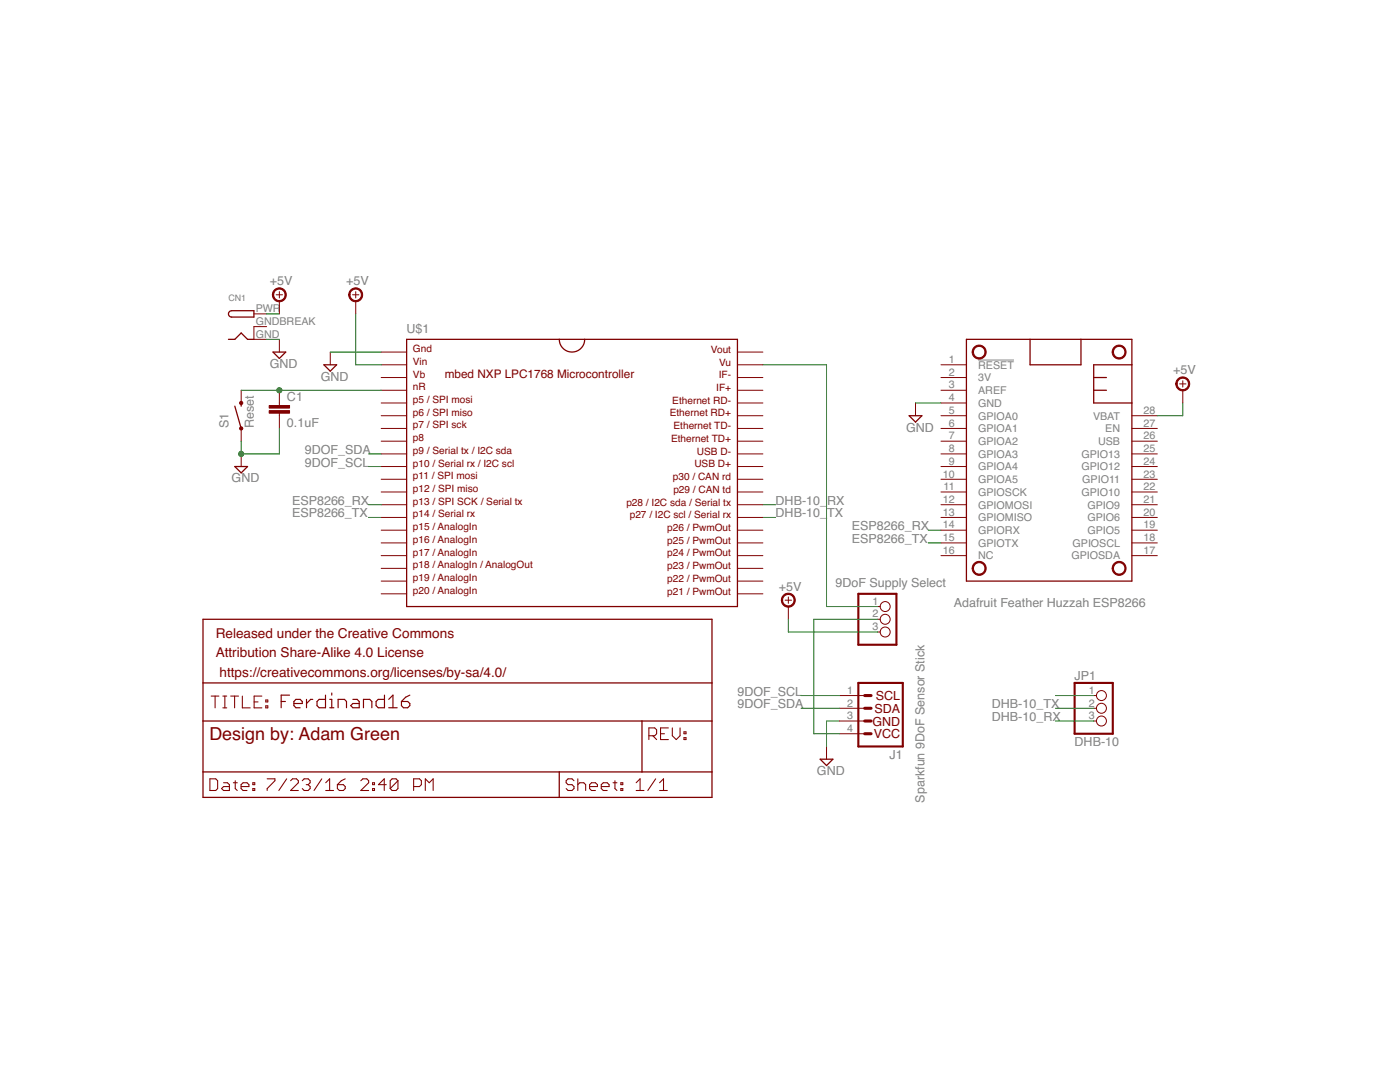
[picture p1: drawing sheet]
<?xml version="1.0" encoding="utf-8"?>
<!DOCTYPE eagle SYSTEM "eagle.dtd">
<!--
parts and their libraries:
SparkFun-DigitalIC: Licensing: Creative Commons ShareAlike 4.0 International - https://creativecommons.org/licenses/by-sa/4.0
adam_custom: Creative Commons Attribution-Share Alike 4.0 License Document Field
-->
<eagle version="7.5.0">
<drawing>
<settings>
<setting alwaysvectorfont="no"/>
<setting verticaltext="up"/>
</settings>
<grid distance="0.1" unitdist="inch" unit="inch" style="lines" multiple="1" display="no" altdistance="0.01" altunitdist="inch" altunit="inch"/>
<schematic xreflabel="%F%N/%S.%C%R" xrefpart="/%S.%C%R">
<libraries>
<library name="SparkFun-DigitalIC">
<symbols>
<symbol name="MBED_NXP_LPC1768">
<wire x1="-33.02" y1="25.4" x2="-33.02" y2="-27.94" width="0.254" layer="94"/>
<wire x1="-33.02" y1="-27.94" x2="33.02" y2="-27.94" width="0.254" layer="94"/>
<wire x1="33.02" y1="-27.94" x2="33.02" y2="25.4" width="0.254" layer="94"/>
<wire x1="33.02" y1="25.4" x2="2.54" y2="25.4" width="0.254" layer="94"/>
<wire x1="2.54" y1="25.4" x2="-2.54" y2="25.4" width="0.254" layer="94"/>
<wire x1="-2.54" y1="25.4" x2="-33.02" y2="25.4" width="0.254" layer="94"/>
<wire x1="2.54" y1="25.4" x2="-2.54" y2="25.4" width="0.254" layer="94" curve="-180"/>
<text x="-33.02" y="26.67" size="1.778" layer="95">&gt;NAME</text>
<text x="-31.75" y="15.24" size="1.4224" layer="94">nR</text>
<text x="31.75" y="19.05" size="1.4224" layer="94" rot="R180">IF-</text>
<text x="31.75" y="16.51" size="1.4224" layer="94" rot="R180">IF+</text>
<text x="31.75" y="13.97" size="1.4224" layer="94" rot="R180">Ethernet RD-</text>
<text x="31.75" y="11.43" size="1.4224" layer="94" rot="R180">Ethernet RD+</text>
<text x="31.75" y="8.89" size="1.4224" layer="94" rot="R180">Ethernet TD-</text>
<text x="31.75" y="6.35" size="1.4224" layer="94" rot="R180">Ethernet TD+</text>
<text x="31.75" y="3.81" size="1.4224" layer="94" rot="R180">USB D-</text>
<text x="31.75" y="1.27" size="1.4224" layer="94" rot="R180">USB D+</text>
<text x="31.75" y="24.13" size="1.4224" layer="94" rot="R180">Vout</text>
<text x="31.75" y="21.59" size="1.4224" layer="94" rot="R180">Vu</text>
<text x="31.75" y="-24.13" size="1.4224" layer="94" rot="R180">p21 / PwmOut</text>
<text x="31.75" y="-21.59" size="1.4224" layer="94" rot="R180">p22 / PwmOut</text>
<text x="31.75" y="-19.05" size="1.4224" layer="94" rot="R180">p23 / PwmOut</text>
<text x="31.75" y="-16.51" size="1.4224" layer="94" rot="R180">p24 / PwmOut</text>
<text x="31.75" y="-13.97" size="1.4224" layer="94" rot="R180">p25 / PwmOut</text>
<text x="31.75" y="-11.43" size="1.4224" layer="94" rot="R180">p26 / PwmOut</text>
<text x="31.75" y="-8.89" size="1.4224" layer="94" rot="R180">p27 / I2C scl / Serial rx</text>
<text x="31.75" y="-6.35" size="1.4224" layer="94" rot="R180">p28 / I2C sda / Serial tx</text>
<text x="31.75" y="-3.81" size="1.4224" layer="94" rot="R180">p29 / CAN td</text>
<text x="31.75" y="-1.27" size="1.4224" layer="94" rot="R180">p30 / CAN rd</text>
<text x="-31.75" y="12.7" size="1.4224" layer="94">p5 / SPI mosi</text>
<text x="-31.75" y="10.16" size="1.4224" layer="94">p6 / SPI miso</text>
<text x="-31.75" y="7.62" size="1.4224" layer="94">p7 / SPI sck</text>
<text x="-31.75" y="5.08" size="1.4224" layer="94">p8</text>
<text x="-31.75" y="2.54" size="1.4224" layer="94">p9 / Serial tx / I2C sda</text>
<text x="-31.75" y="0" size="1.4224" layer="94">p10 / Serial rx / I2C scl</text>
<text x="-31.75" y="-2.54" size="1.4224" layer="94">p11 / SPI mosi</text>
<text x="-31.75" y="-5.08" size="1.4224" layer="94">p12 / SPI miso</text>
<text x="-31.75" y="-7.62" size="1.4224" layer="94">p13 / SPI SCK / Serial tx</text>
<text x="-31.75" y="-10.16" size="1.4224" layer="94">p14 / Serial rx</text>
<text x="-31.75" y="-12.7" size="1.4224" layer="94">p15 / AnalogIn</text>
<text x="-31.75" y="-15.24" size="1.4224" layer="94">p16 / AnalogIn</text>
<text x="-31.75" y="-17.78" size="1.4224" layer="94">p17 / AnalogIn</text>
<text x="-31.75" y="-20.32" size="1.4224" layer="94">p18 / AnalogIn / AnalogOut</text>
<text x="-31.75" y="-22.86" size="1.4224" layer="94">p19 / AnalogIn</text>
<text x="-31.75" y="-25.4" size="1.4224" layer="94">p20 / AnalogIn</text>
<text x="-25.4" y="17.78" size="1.6764" layer="94">mbed NXP LPC1768 Microcontroller</text>
<text x="-31.75" y="20.32" size="1.4224" layer="94">Vin</text>
<text x="-31.75" y="17.78" size="1.4224" layer="94">Vb</text>
<text x="-31.75" y="22.86" size="1.4224" layer="94">Gnd</text>
<pin name="P$1" x="-38.1" y="22.86" visible="off" length="middle"/>
<pin name="P$2" x="-38.1" y="20.32" visible="off" length="middle"/>
<pin name="P$3" x="-38.1" y="17.78" visible="off" length="middle"/>
<pin name="P$4" x="-38.1" y="15.24" visible="off" length="middle"/>
<pin name="P$5" x="-38.1" y="12.7" visible="off" length="middle"/>
<pin name="P$6" x="-38.1" y="10.16" visible="off" length="middle"/>
<pin name="P$7" x="-38.1" y="7.62" visible="off" length="middle"/>
<pin name="P$8" x="-38.1" y="5.08" visible="off" length="middle"/>
<pin name="P$9" x="-38.1" y="2.54" visible="off" length="middle"/>
<pin name="P$10" x="-38.1" y="0" visible="off" length="middle"/>
<pin name="P$11" x="-38.1" y="-2.54" visible="off" length="middle"/>
<pin name="P$12" x="-38.1" y="-5.08" visible="off" length="middle"/>
<pin name="P$13" x="-38.1" y="-7.62" visible="off" length="middle"/>
<pin name="P$14" x="-38.1" y="-10.16" visible="off" length="middle"/>
<pin name="P$15" x="-38.1" y="-12.7" visible="off" length="middle"/>
<pin name="P$16" x="-38.1" y="-15.24" visible="off" length="middle"/>
<pin name="P$17" x="-38.1" y="-17.78" visible="off" length="middle"/>
<pin name="P$18" x="-38.1" y="-20.32" visible="off" length="middle"/>
<pin name="P$19" x="-38.1" y="-22.86" visible="off" length="middle"/>
<pin name="P$20" x="-38.1" y="-25.4" visible="off" length="middle"/>
<pin name="P$21" x="38.1" y="-25.4" visible="off" length="middle" rot="R180"/>
<pin name="P$22" x="38.1" y="-22.86" visible="off" length="middle" rot="R180"/>
<pin name="P$23" x="38.1" y="-20.32" visible="off" length="middle" rot="R180"/>
<pin name="P$24" x="38.1" y="-17.78" visible="off" length="middle" rot="R180"/>
<pin name="P$25" x="38.1" y="-15.24" visible="off" length="middle" rot="R180"/>
<pin name="P$26" x="38.1" y="-12.7" visible="off" length="middle" rot="R180"/>
<pin name="P$27" x="38.1" y="-10.16" visible="off" length="middle" rot="R180"/>
<pin name="P$28" x="38.1" y="-7.62" visible="off" length="middle" rot="R180"/>
<pin name="P$29" x="38.1" y="-5.08" visible="off" length="middle" rot="R180"/>
<pin name="P$30" x="38.1" y="-2.54" visible="off" length="middle" rot="R180"/>
<pin name="P$31" x="38.1" y="0" visible="off" length="middle" rot="R180"/>
<pin name="P$32" x="38.1" y="2.54" visible="off" length="middle" rot="R180"/>
<pin name="P$33" x="38.1" y="5.08" visible="off" length="middle" rot="R180"/>
<pin name="P$34" x="38.1" y="7.62" visible="off" length="middle" rot="R180"/>
<pin name="P$35" x="38.1" y="10.16" visible="off" length="middle" rot="R180"/>
<pin name="P$36" x="38.1" y="12.7" visible="off" length="middle" rot="R180"/>
<pin name="P$37" x="38.1" y="15.24" visible="off" length="middle" rot="R180"/>
<pin name="P$38" x="38.1" y="17.78" visible="off" length="middle" rot="R180"/>
<pin name="P$39" x="38.1" y="20.32" visible="off" length="middle" rot="R180"/>
<pin name="P$40" x="38.1" y="22.86" visible="off" length="middle" rot="R180"/>
</symbol>
</symbols>
<devicesets>
<deviceset name="MBED_NXP_LPC1768">
<gates>
<gate name="G$1" symbol="MBED_NXP_LPC1768" x="0" y="0"/>
</gates>
<devices>
<device name="" package="DIL40_0.9">
<connects>
<connect gate="G$1" pin="P$1" pad="1"/>
<connect gate="G$1" pin="P$10" pad="10"/>
<connect gate="G$1" pin="P$11" pad="11"/>
<connect gate="G$1" pin="P$12" pad="12"/>
<connect gate="G$1" pin="P$13" pad="13"/>
<connect gate="G$1" pin="P$14" pad="14"/>
<connect gate="G$1" pin="P$15" pad="15"/>
<connect gate="G$1" pin="P$16" pad="16"/>
<connect gate="G$1" pin="P$17" pad="17"/>
<connect gate="G$1" pin="P$18" pad="18"/>
<connect gate="G$1" pin="P$19" pad="19"/>
<connect gate="G$1" pin="P$2" pad="2"/>
<connect gate="G$1" pin="P$20" pad="20"/>
<connect gate="G$1" pin="P$21" pad="21"/>
<connect gate="G$1" pin="P$22" pad="22"/>
<connect gate="G$1" pin="P$23" pad="23"/>
<connect gate="G$1" pin="P$24" pad="24"/>
<connect gate="G$1" pin="P$25" pad="25"/>
<connect gate="G$1" pin="P$26" pad="26"/>
<connect gate="G$1" pin="P$27" pad="27"/>
<connect gate="G$1" pin="P$28" pad="28"/>
<connect gate="G$1" pin="P$29" pad="29"/>
<connect gate="G$1" pin="P$3" pad="3"/>
<connect gate="G$1" pin="P$30" pad="30"/>
<connect gate="G$1" pin="P$31" pad="31"/>
<connect gate="G$1" pin="P$32" pad="32"/>
<connect gate="G$1" pin="P$33" pad="33"/>
<connect gate="G$1" pin="P$34" pad="34"/>
<connect gate="G$1" pin="P$35" pad="35"/>
<connect gate="G$1" pin="P$36" pad="36"/>
<connect gate="G$1" pin="P$37" pad="37"/>
<connect gate="G$1" pin="P$38" pad="38"/>
<connect gate="G$1" pin="P$39" pad="39"/>
<connect gate="G$1" pin="P$4" pad="4"/>
<connect gate="G$1" pin="P$40" pad="40"/>
<connect gate="G$1" pin="P$5" pad="5"/>
<connect gate="G$1" pin="P$6" pad="6"/>
<connect gate="G$1" pin="P$7" pad="7"/>
<connect gate="G$1" pin="P$8" pad="8"/>
<connect gate="G$1" pin="P$9" pad="9"/>
</connects>
<technologies>
<technology name=""/>
</technologies>
</device>
</devices>
</deviceset>
</devicesets>
</library>
<library name="adam_custom">
<symbols>
<symbol name="9DOF_SENSOR_STICK">
<wire x1="6.35" y1="0" x2="-2.54" y2="0" width="0.4064" layer="94"/>
<wire x1="3.81" y1="7.62" x2="5.08" y2="7.62" width="0.6096" layer="94"/>
<wire x1="3.81" y1="5.08" x2="5.08" y2="5.08" width="0.6096" layer="94"/>
<wire x1="3.81" y1="2.54" x2="5.08" y2="2.54" width="0.6096" layer="94"/>
<wire x1="-2.54" y1="12.7" x2="-2.54" y2="0" width="0.4064" layer="94"/>
<wire x1="6.35" y1="0" x2="6.35" y2="12.7" width="0.4064" layer="94"/>
<wire x1="-2.54" y1="12.7" x2="6.35" y2="12.7" width="0.4064" layer="94"/>
<wire x1="3.81" y1="10.16" x2="5.08" y2="10.16" width="0.6096" layer="94"/>
<text x="-2.54" y="-2.54" size="1.778" layer="96">&gt;VALUE</text>
<text x="-2.54" y="13.462" size="1.778" layer="95">&gt;NAME</text>
<pin name="1" x="10.16" y="2.54" visible="pad" length="middle" direction="pas" swaplevel="1" rot="R180"/>
<pin name="2" x="10.16" y="5.08" visible="pad" length="middle" direction="pas" swaplevel="1" rot="R180"/>
<pin name="3" x="10.16" y="7.62" visible="pad" length="middle" direction="pas" swaplevel="1" rot="R180"/>
<pin name="4" x="10.16" y="10.16" visible="pad" length="middle" direction="pas" swaplevel="1" rot="R180"/>
<text x="-2.032" y="7.62" size="1.778" layer="94" align="center-left">GND</text>
<text x="-2.032" y="5.08" size="1.778" layer="94" align="center-left">SDA</text>
<text x="-2.032" y="2.54" size="1.778" layer="94" align="center-left">SCL</text>
<text x="-2.032" y="10.16" size="1.778" layer="94" align="center-left">VCC</text>
</symbol>
<symbol name="DOCFIELD">
<wire x1="0" y1="0" x2="71.12" y2="0" width="0.254" layer="94"/>
<wire x1="101.6" y1="15.24" x2="87.63" y2="15.24" width="0.254" layer="94"/>
<wire x1="0" y1="0" x2="0" y2="5.08" width="0.254" layer="94"/>
<wire x1="0" y1="5.08" x2="71.12" y2="5.08" width="0.254" layer="94"/>
<wire x1="0" y1="5.08" x2="0" y2="15.24" width="0.254" layer="94"/>
<wire x1="101.6" y1="15.24" x2="101.6" y2="5.08" width="0.254" layer="94"/>
<wire x1="71.12" y1="5.08" x2="71.12" y2="0" width="0.254" layer="94"/>
<wire x1="71.12" y1="5.08" x2="87.63" y2="5.08" width="0.254" layer="94"/>
<wire x1="71.12" y1="0" x2="101.6" y2="0" width="0.254" layer="94"/>
<wire x1="87.63" y1="15.24" x2="87.63" y2="5.08" width="0.254" layer="94"/>
<wire x1="87.63" y1="15.24" x2="0" y2="15.24" width="0.254" layer="94"/>
<wire x1="87.63" y1="5.08" x2="101.6" y2="5.08" width="0.254" layer="94"/>
<wire x1="101.6" y1="5.08" x2="101.6" y2="0" width="0.254" layer="94"/>
<wire x1="0" y1="15.24" x2="0" y2="22.86" width="0.254" layer="94"/>
<wire x1="101.6" y1="35.56" x2="0" y2="35.56" width="0.254" layer="94"/>
<wire x1="101.6" y1="35.56" x2="101.6" y2="22.86" width="0.254" layer="94"/>
<wire x1="0" y1="22.86" x2="101.6" y2="22.86" width="0.254" layer="94"/>
<wire x1="0" y1="22.86" x2="0" y2="35.56" width="0.254" layer="94"/>
<wire x1="101.6" y1="22.86" x2="101.6" y2="15.24" width="0.254" layer="94"/>
<text x="1.27" y="1.27" size="2.54" layer="94" font="vector">Date:</text>
<text x="12.7" y="1.27" size="2.54" layer="94" font="vector">&gt;LAST_DATE_TIME</text>
<text x="72.39" y="1.27" size="2.54" layer="94" font="vector">Sheet:</text>
<text x="86.36" y="1.27" size="2.54" layer="94" font="vector">&gt;SHEET</text>
<text x="88.9" y="11.43" size="2.54" layer="94" font="vector">REV:</text>
<text x="1.524" y="17.78" size="2.54" layer="94" font="vector">TITLE:</text>
<text x="15.494" y="17.78" size="2.7432" layer="94" font="vector">&gt;DRAWING_NAME</text>
<text x="2.54" y="31.75" size="1.9304" layer="94">Released under the Creative Commons</text>
<text x="2.54" y="27.94" size="1.9304" layer="94">Attribution Share-Alike 4.0 License</text>
<text x="2.54" y="24.13" size="1.9304" layer="94"> https://creativecommons.org/licenses/by-sa/4.0/</text>
<text x="1.27" y="11.43" size="2.54" layer="94">Design by:</text>
<text x="19.05" y="11.43" size="2.54" layer="94">&gt;DESIGNER</text>
</symbol>
</symbols>
<devicesets>
<deviceset name="9DOF_SENSOR_STICK" prefix="J" uservalue="yes">
<gates>
<gate name="G$1" symbol="9DOF_SENSOR_STICK" x="2.54" y="2.54"/>
</gates>
<devices>
<device name="" package="1X04">
<connects>
<connect gate="G$1" pin="1" pad="1"/>
<connect gate="G$1" pin="2" pad="2"/>
<connect gate="G$1" pin="3" pad="3"/>
<connect gate="G$1" pin="4" pad="4"/>
</connects>
<technologies>
<technology name=""/>
</technologies>
</device>
<device name="_NO_SILK" package="1X04_NO_SILK">
<connects>
<connect gate="G$1" pin="1" pad="1"/>
<connect gate="G$1" pin="2" pad="2"/>
<connect gate="G$1" pin="3" pad="3"/>
<connect gate="G$1" pin="4" pad="4"/>
</connects>
<technologies>
<technology name=""/>
</technologies>
</device>
</devices>
</deviceset>
<deviceset name="CC-BY-SA-DOCFIELD">
<gates>
<gate name="G$1" symbol="DOCFIELD" x="0" y="0"/>
</gates>
<devices>
<device name="">
<technologies>
<technology name=""/>
</technologies>
</device>
</devices>
</deviceset>
</devicesets>
</library>
<library name="SparkFun-Electromechanical">
<symbols>
<symbol name="SWITCH-MOMENTARY-2">
<wire x1="1.905" y1="0" x2="2.54" y2="0" width="0.254" layer="94"/>
<wire x1="-2.54" y1="0" x2="1.905" y2="1.27" width="0.254" layer="94"/>
<circle x="-2.54" y="0" radius="0.127" width="0.4064" layer="94"/>
<circle x="2.54" y="0" radius="0.127" width="0.4064" layer="94"/>
<text x="-2.54" y="2.54" size="1.778" layer="95">&gt;NAME</text>
<text x="-2.54" y="-2.54" size="1.778" layer="96">&gt;VALUE</text>
<pin name="1" x="-5.08" y="0" visible="off" length="short" direction="pas" swaplevel="2"/>
<pin name="2" x="5.08" y="0" visible="off" length="short" direction="pas" swaplevel="1" rot="R180"/>
</symbol>
</symbols>
<devicesets>
<deviceset name="SWITCH-MOMENTARY-2" prefix="S">
<gates>
<gate name="G$1" symbol="SWITCH-MOMENTARY-2" x="0" y="0"/>
</gates>
<devices>
<device name="PTH" package="TACTILE-PTH">
<connects>
<connect gate="G$1" pin="1" pad="1"/>
<connect gate="G$1" pin="2" pad="3"/>
</connects>
<technologies>
<technology name="">
<attribute name="PROD_ID" value=" SWCH-08441" constant="no"/>
</technology>
</technologies>
</device>
<device name="SMD-2" package="TACTILE_SWITCH_SMD-2">
<connects>
<connect gate="G$1" pin="1" pad="2"/>
<connect gate="G$1" pin="2" pad="1"/>
</connects>
<technologies>
<technology name="">
<attribute name="PROD_ID" value="SWCH-09213"/>
</technology>
</technologies>
</device>
<device name="12MM" package="TACTILE-PTH-12MM">
<connects>
<connect gate="G$1" pin="1" pad="1"/>
<connect gate="G$1" pin="2" pad="3"/>
</connects>
<technologies>
<technology name="">
<attribute name="PROD_ID" value="SWCH-09185" constant="no"/>
</technology>
</technologies>
</device>
<device name="SMD-1101NE" package="TACTILE-SWITCH-1101NE">
<connects>
<connect gate="G$1" pin="1" pad="1"/>
<connect gate="G$1" pin="2" pad="2"/>
</connects>
<technologies>
<technology name="">
<attribute name="PROD_ID" value="SWCH-00815" constant="no"/>
</technology>
</technologies>
</device>
<device name="PTH_REED" package="REED_SWITCH_PTH">
<connects>
<connect gate="G$1" pin="1" pad="P$1"/>
<connect gate="G$1" pin="2" pad="P$2"/>
</connects>
<technologies>
<technology name=""/>
</technologies>
</device>
<device name="SMD-4" package="TACTILE_SWITCH_TALL">
<connects>
<connect gate="G$1" pin="1" pad="A2"/>
<connect gate="G$1" pin="2" pad="B2"/>
</connects>
<technologies>
<technology name="">
<attribute name="PROD_ID" value="SWCH-11966" constant="no"/>
</technology>
</technologies>
</device>
<device name="PTH_REED2" package="REED_SWITCH_PLASTIC">
<connects>
<connect gate="G$1" pin="1" pad="P$1"/>
<connect gate="G$1" pin="2" pad="P$2"/>
</connects>
<technologies>
<technology name="">
<attribute name="PROD_ID" value="SWCH-10467" constant="no"/>
</technology>
</technologies>
</device>
<device name="SIDE_EZ" package="TACTILE-PTH-SIDEEZ">
<connects>
<connect gate="G$1" pin="1" pad="1"/>
<connect gate="G$1" pin="2" pad="2"/>
</connects>
<technologies>
<technology name=""/>
</technologies>
</device>
<device name="SMD-3" package="TACTILE_SWITCH_SMD-3">
<connects>
<connect gate="G$1" pin="1" pad="1"/>
<connect gate="G$1" pin="2" pad="4"/>
</connects>
<technologies>
<technology name=""/>
</technologies>
</device>
<device name="SMD-12MM" package="TACTILE-SMD-12MM">
<connects>
<connect gate="G$1" pin="1" pad="1"/>
<connect gate="G$1" pin="2" pad="3"/>
</connects>
<technologies>
<technology name=""/>
</technologies>
</device>
<device name="PTH_EZ" package="TACTILE-PTH-EZ">
<connects>
<connect gate="G$1" pin="1" pad="1"/>
<connect gate="G$1" pin="2" pad="3"/>
</connects>
<technologies>
<technology name=""/>
</technologies>
</device>
<device name="SMD" package="TACTILE-SWITCH-SMD">
<connects>
<connect gate="G$1" pin="1" pad="1"/>
<connect gate="G$1" pin="2" pad="3"/>
</connects>
<technologies>
<technology name="">
<attribute name="PROD_ID" value="SWCH-08247" constant="no"/>
</technology>
</technologies>
</device>
<device name="SMD-REDUNDANT" package="TACTILE-SWITCH-SMD">
<connects>
<connect gate="G$1" pin="1" pad="1 2"/>
<connect gate="G$1" pin="2" pad="3 4"/>
</connects>
<technologies>
<technology name="">
<attribute name="PROD_ID" value="SWCH-08247" constant="no"/>
</technology>
</technologies>
</device>
<device name="TACTILE-SWITCH-SMD-RIGHT-ANGLE" package="TACTILE_SWITCH-SMD-RIGHT-ANGLE">
<connects>
<connect gate="G$1" pin="1" pad="1"/>
<connect gate="G$1" pin="2" pad="2"/>
</connects>
<technologies>
<technology name="">
<attribute name="PROD_ID" value="COMP-12265" constant="no"/>
</technology>
</technologies>
</device>
<device name="SMD-4.6X2.8MM" package="TACTILE_SWITCH_SMD_4.6X2.8MM">
<connects>
<connect gate="G$1" pin="1" pad="1 2"/>
<connect gate="G$1" pin="2" pad="3 4"/>
</connects>
<technologies>
<technology name="">
<attribute name="PROD_ID" value="SWCH-13065"/>
</technology>
</technologies>
</device>
</devices>
</deviceset>
</devicesets>
</library>
<library name="SparkFun-Capacitors">
<symbols>
<symbol name="CAP">
<wire x1="0" y1="2.54" x2="0" y2="2.032" width="0.1524" layer="94"/>
<wire x1="0" y1="0" x2="0" y2="0.508" width="0.1524" layer="94"/>
<text x="1.524" y="2.921" size="1.778" layer="95">&gt;NAME</text>
<text x="1.524" y="-2.159" size="1.778" layer="96">&gt;VALUE</text>
<rectangle x1="-2.032" y1="0.508" x2="2.032" y2="1.016" layer="94"/>
<rectangle x1="-2.032" y1="1.524" x2="2.032" y2="2.032" layer="94"/>
<pin name="1" x="0" y="5.08" visible="off" length="short" direction="pas" swaplevel="1" rot="R270"/>
<pin name="2" x="0" y="-2.54" visible="off" length="short" direction="pas" swaplevel="1" rot="R90"/>
</symbol>
</symbols>
<devicesets>
<deviceset name="0.1UF-50V-20%(PTH)" prefix="C" uservalue="yes">
<gates>
<gate name="G$1" symbol="CAP" x="0" y="-2.54"/>
</gates>
<devices>
<device name="KIT-EZ" package="CAP-PTH-SMALL-KIT">
<connects>
<connect gate="G$1" pin="1" pad="1"/>
<connect gate="G$1" pin="2" pad="2"/>
</connects>
<technologies>
<technology name="">
<attribute name="PROD_ID" value="CAP-08370" constant="no"/>
</technology>
</technologies>
</device>
</devices>
</deviceset>
</devicesets>
</library>
<library name="adafruit">
<symbols>
<symbol name="MICROSHIELD">
<wire x1="0" y1="33.02" x2="0" y2="22.86" width="0.254" layer="94"/>
<wire x1="0" y1="22.86" x2="0" y2="12.7" width="0.254" layer="94"/>
<wire x1="0" y1="12.7" x2="0" y2="0" width="0.254" layer="94"/>
<wire x1="0" y1="0" x2="48.26" y2="0" width="0.254" layer="94"/>
<wire x1="48.26" y1="0" x2="48.26" y2="33.02" width="0.254" layer="94"/>
<wire x1="48.26" y1="33.02" x2="12.7" y2="33.02" width="0.254" layer="94"/>
<pin name="!RESET" x="5.08" y="-5.08" length="middle" direction="in" rot="R90"/>
<pin name="3V" x="7.62" y="-5.08" length="middle" direction="sup" rot="R90"/>
<pin name="AREF" x="10.16" y="-5.08" length="middle" direction="pas" rot="R90"/>
<pin name="GND" x="12.7" y="-5.08" length="middle" direction="pwr" rot="R90"/>
<pin name="GPIOA0" x="15.24" y="-5.08" length="middle" rot="R90"/>
<pin name="GPIOA1" x="17.78" y="-5.08" length="middle" rot="R90"/>
<pin name="GPIOA2" x="20.32" y="-5.08" length="middle" rot="R90"/>
<pin name="GPIOA3" x="22.86" y="-5.08" length="middle" rot="R90"/>
<pin name="GPIOA4" x="25.4" y="-5.08" length="middle" rot="R90"/>
<pin name="GPIOA5" x="27.94" y="-5.08" length="middle" rot="R90"/>
<pin name="GPIOSCK" x="30.48" y="-5.08" length="middle" rot="R90"/>
<pin name="GPIOMOSI" x="33.02" y="-5.08" length="middle" rot="R90"/>
<pin name="GPIOMISO" x="35.56" y="-5.08" length="middle" rot="R90"/>
<pin name="GPIORX" x="38.1" y="-5.08" length="middle" rot="R90"/>
<pin name="GPIOTX" x="40.64" y="-5.08" length="middle" rot="R90"/>
<pin name="NC" x="43.18" y="-5.08" length="middle" direction="pas" rot="R90"/>
<pin name="GPIOSDA" x="43.18" y="38.1" length="middle" rot="R270"/>
<pin name="GPIOSCL" x="40.64" y="38.1" length="middle" rot="R270"/>
<circle x="45.72" y="30.48" radius="1.27" width="0.254" layer="94"/>
<circle x="45.72" y="2.54" radius="1.27" width="0.254" layer="94"/>
<pin name="GPIO5" x="38.1" y="38.1" length="middle" rot="R270"/>
<pin name="GPIO9" x="33.02" y="38.1" length="middle" rot="R270"/>
<pin name="GPIO6" x="35.56" y="38.1" length="middle" rot="R270"/>
<pin name="GPIO10" x="30.48" y="38.1" length="middle" rot="R270"/>
<pin name="GPIO11" x="27.94" y="38.1" length="middle" rot="R270"/>
<pin name="GPIO12" x="25.4" y="38.1" length="middle" rot="R270"/>
<pin name="GPIO13" x="22.86" y="38.1" length="middle" rot="R270"/>
<pin name="EN" x="17.78" y="38.1" length="middle" direction="pas" rot="R270"/>
<pin name="USB" x="20.32" y="38.1" length="middle" direction="sup" rot="R270"/>
<pin name="VBAT" x="15.24" y="38.1" length="middle" direction="sup" rot="R270"/>
<wire x1="12.7" y1="33.02" x2="5.08" y2="33.02" width="0.254" layer="94"/>
<wire x1="5.08" y1="33.02" x2="0" y2="33.02" width="0.254" layer="94"/>
<wire x1="5.08" y1="33.02" x2="5.08" y2="25.4" width="0.254" layer="94"/>
<wire x1="5.08" y1="25.4" x2="7.62" y2="25.4" width="0.254" layer="94"/>
<wire x1="7.62" y1="25.4" x2="10.16" y2="25.4" width="0.254" layer="94"/>
<wire x1="10.16" y1="25.4" x2="12.7" y2="25.4" width="0.254" layer="94"/>
<wire x1="12.7" y1="25.4" x2="12.7" y2="33.02" width="0.254" layer="94"/>
<wire x1="7.62" y1="27.94" x2="7.62" y2="25.4" width="0.254" layer="94"/>
<wire x1="10.16" y1="27.94" x2="10.16" y2="25.4" width="0.254" layer="94"/>
<wire x1="0" y1="22.86" x2="5.08" y2="22.86" width="0.254" layer="94"/>
<wire x1="5.08" y1="22.86" x2="5.08" y2="12.7" width="0.254" layer="94"/>
<wire x1="5.08" y1="12.7" x2="0" y2="12.7" width="0.254" layer="94"/>
<circle x="2.54" y="2.54" radius="1.27" width="0.254" layer="94"/>
<circle x="2.54" y="30.48" radius="1.27" width="0.254" layer="94"/>
</symbol>
<symbol name="DCBARREL">
<wire x1="0" y1="0" x2="0" y2="-2.54" width="0.1524" layer="94"/>
<wire x1="0" y1="-2.54" x2="-1.27" y2="-2.54" width="0.254" layer="94"/>
<wire x1="-5.08" y1="-2.54" x2="-3.81" y2="-2.54" width="0.254" layer="94"/>
<wire x1="-3.81" y1="-2.54" x2="-2.54" y2="-1.27" width="0.254" layer="94"/>
<wire x1="-2.54" y1="-1.27" x2="-1.27" y2="-2.54" width="0.254" layer="94"/>
<wire x1="0" y1="3.175" x2="0" y2="1.905" width="0.254" layer="94"/>
<wire x1="-4.445" y1="3.175" x2="-4.445" y2="1.905" width="0.254" layer="94" curve="180"/>
<wire x1="0" y1="1.905" x2="-4.445" y2="1.905" width="0.254" layer="94"/>
<wire x1="0" y1="3.175" x2="-4.445" y2="3.175" width="0.254" layer="94"/>
<text x="-5.08" y="5.08" size="1.27" layer="95">&gt;NAME</text>
<text x="-5.08" y="-5.08" size="1.27" layer="96">&gt;VALUE</text>
<pin name="PWR" x="2.54" y="2.54" visible="pad" length="short" direction="pwr" rot="R180"/>
<pin name="GNDBREAK" x="2.54" y="0" visible="pad" length="short" direction="pwr" rot="R180"/>
<pin name="GND" x="2.54" y="-2.54" visible="pad" length="short" direction="pwr" rot="R180"/>
</symbol>
</symbols>
<devicesets>
<deviceset name="FEATHERWING" prefix="MS">
<gates>
<gate name="G$1" symbol="MICROSHIELD" x="-25.4" y="-15.24"/>
</gates>
<devices>
<device name="" package="FEATHERWING">
<connects>
<connect gate="G$1" pin="!RESET" pad="1"/>
<connect gate="G$1" pin="3V" pad="2"/>
<connect gate="G$1" pin="AREF" pad="3"/>
<connect gate="G$1" pin="EN" pad="27"/>
<connect gate="G$1" pin="GND" pad="4"/>
<connect gate="G$1" pin="GPIO10" pad="22"/>
<connect gate="G$1" pin="GPIO11" pad="23"/>
<connect gate="G$1" pin="GPIO12" pad="24"/>
<connect gate="G$1" pin="GPIO13" pad="25"/>
<connect gate="G$1" pin="GPIO5" pad="19"/>
<connect gate="G$1" pin="GPIO6" pad="20"/>
<connect gate="G$1" pin="GPIO9" pad="21"/>
<connect gate="G$1" pin="GPIOA0" pad="5"/>
<connect gate="G$1" pin="GPIOA1" pad="6"/>
<connect gate="G$1" pin="GPIOA2" pad="7"/>
<connect gate="G$1" pin="GPIOA3" pad="8"/>
<connect gate="G$1" pin="GPIOA4" pad="9"/>
<connect gate="G$1" pin="GPIOA5" pad="10"/>
<connect gate="G$1" pin="GPIOMISO" pad="13"/>
<connect gate="G$1" pin="GPIOMOSI" pad="12"/>
<connect gate="G$1" pin="GPIORX" pad="14"/>
<connect gate="G$1" pin="GPIOSCK" pad="11"/>
<connect gate="G$1" pin="GPIOSCL" pad="18"/>
<connect gate="G$1" pin="GPIOSDA" pad="17"/>
<connect gate="G$1" pin="GPIOTX" pad="15"/>
<connect gate="G$1" pin="NC" pad="16"/>
<connect gate="G$1" pin="USB" pad="26"/>
<connect gate="G$1" pin="VBAT" pad="28"/>
</connects>
<technologies>
<technology name=""/>
</technologies>
</device>
<device name="_NODIM" package="FEATHERWING_DIM">
<connects>
<connect gate="G$1" pin="!RESET" pad="1"/>
<connect gate="G$1" pin="3V" pad="2"/>
<connect gate="G$1" pin="AREF" pad="3"/>
<connect gate="G$1" pin="EN" pad="27"/>
<connect gate="G$1" pin="GND" pad="4"/>
<connect gate="G$1" pin="GPIO10" pad="22"/>
<connect gate="G$1" pin="GPIO11" pad="23"/>
<connect gate="G$1" pin="GPIO12" pad="24"/>
<connect gate="G$1" pin="GPIO13" pad="25"/>
<connect gate="G$1" pin="GPIO5" pad="19"/>
<connect gate="G$1" pin="GPIO6" pad="20"/>
<connect gate="G$1" pin="GPIO9" pad="21"/>
<connect gate="G$1" pin="GPIOA0" pad="5"/>
<connect gate="G$1" pin="GPIOA1" pad="6"/>
<connect gate="G$1" pin="GPIOA2" pad="7"/>
<connect gate="G$1" pin="GPIOA3" pad="8"/>
<connect gate="G$1" pin="GPIOA4" pad="9"/>
<connect gate="G$1" pin="GPIOA5" pad="10"/>
<connect gate="G$1" pin="GPIOMISO" pad="13"/>
<connect gate="G$1" pin="GPIOMOSI" pad="12"/>
<connect gate="G$1" pin="GPIORX" pad="14"/>
<connect gate="G$1" pin="GPIOSCK" pad="11"/>
<connect gate="G$1" pin="GPIOSCL" pad="18"/>
<connect gate="G$1" pin="GPIOSDA" pad="17"/>
<connect gate="G$1" pin="GPIOTX" pad="15"/>
<connect gate="G$1" pin="NC" pad="16"/>
<connect gate="G$1" pin="USB" pad="26"/>
<connect gate="G$1" pin="VBAT" pad="28"/>
</connects>
<technologies>
<technology name=""/>
</technologies>
</device>
</devices>
</deviceset>
<deviceset name="DCBARREL" prefix="CN" uservalue="yes">
<gates>
<gate name="G$1" symbol="DCBARREL" x="0" y="0"/>
</gates>
<devices>
<device name="PTH" package="DCJACK_2MM_PTH">
<connects>
<connect gate="G$1" pin="GND" pad="GND"/>
<connect gate="G$1" pin="GNDBREAK" pad="GNDBREAK"/>
<connect gate="G$1" pin="PWR" pad="PWR"/>
</connects>
<technologies>
<technology name=""/>
</technologies>
</device>
<device name="SMT" package="DCJACK_2MM_SMT">
<connects>
<connect gate="G$1" pin="GND" pad="GNDBREAK"/>
<connect gate="G$1" pin="GNDBREAK" pad="GND"/>
<connect gate="G$1" pin="PWR" pad="PWR1"/>
</connects>
<technologies>
<technology name=""/>
</technologies>
</device>
</devices>
</deviceset>
</devicesets>
</library>
<library name="pinhead">
<symbols>
<symbol name="PINHD3">
<wire x1="-6.35" y1="-5.08" x2="1.27" y2="-5.08" width="0.4064" layer="94"/>
<wire x1="1.27" y1="-5.08" x2="1.27" y2="5.08" width="0.4064" layer="94"/>
<wire x1="1.27" y1="5.08" x2="-6.35" y2="5.08" width="0.4064" layer="94"/>
<wire x1="-6.35" y1="5.08" x2="-6.35" y2="-5.08" width="0.4064" layer="94"/>
<text x="-6.35" y="5.715" size="1.778" layer="95">&gt;NAME</text>
<text x="-6.35" y="-7.62" size="1.778" layer="96">&gt;VALUE</text>
<pin name="1" x="-2.54" y="2.54" visible="pad" length="short" direction="pas" function="dot"/>
<pin name="2" x="-2.54" y="0" visible="pad" length="short" direction="pas" function="dot"/>
<pin name="3" x="-2.54" y="-2.54" visible="pad" length="short" direction="pas" function="dot"/>
</symbol>
</symbols>
<devicesets>
<deviceset name="PINHD-1X3" prefix="JP" uservalue="yes">
<gates>
<gate name="A" symbol="PINHD3" x="0" y="0"/>
</gates>
<devices>
<device name="" package="1X03">
<connects>
<connect gate="A" pin="1" pad="1"/>
<connect gate="A" pin="2" pad="2"/>
<connect gate="A" pin="3" pad="3"/>
</connects>
<technologies>
<technology name=""/>
</technologies>
</device>
<device name="/90" package="1X03/90">
<connects>
<connect gate="A" pin="1" pad="1"/>
<connect gate="A" pin="2" pad="2"/>
<connect gate="A" pin="3" pad="3"/>
</connects>
<technologies>
<technology name=""/>
</technologies>
</device>
</devices>
</deviceset>
</devicesets>
</library>
<library name="supply2">
<symbols>
<symbol name="GND">
<wire x1="-1.27" y1="0" x2="1.27" y2="0" width="0.254" layer="94"/>
<wire x1="1.27" y1="0" x2="0" y2="-1.27" width="0.254" layer="94"/>
<wire x1="0" y1="-1.27" x2="-1.27" y2="0" width="0.254" layer="94"/>
<text x="-1.905" y="-3.175" size="1.778" layer="96">&gt;VALUE</text>
<pin name="GND" x="0" y="2.54" visible="off" length="short" direction="sup" rot="R270"/>
</symbol>
<symbol name="+05V">
<wire x1="-0.635" y1="1.27" x2="0.635" y2="1.27" width="0.1524" layer="94"/>
<wire x1="0" y1="0.635" x2="0" y2="1.905" width="0.1524" layer="94"/>
<circle x="0" y="1.27" radius="1.27" width="0.254" layer="94"/>
<text x="-1.905" y="3.175" size="1.778" layer="96">&gt;VALUE</text>
<pin name="+5V" x="0" y="-2.54" visible="off" length="short" direction="sup" rot="R90"/>
</symbol>
</symbols>
<devicesets>
<deviceset name="GND" prefix="SUPPLY">
<gates>
<gate name="GND" symbol="GND" x="0" y="0"/>
</gates>
<devices>
<device name="">
<technologies>
<technology name=""/>
</technologies>
</device>
</devices>
</deviceset>
<deviceset name="+5V" prefix="SUPPLY">
<gates>
<gate name="+5V" symbol="+05V" x="0" y="0"/>
</gates>
<devices>
<device name="">
<technologies>
<technology name=""/>
</technologies>
</device>
</devices>
</deviceset>
</devicesets>
</library>
</libraries>
<attributes>
<attribute name="DESIGNER" value="Adam Green"/>
</attributes>
<variantdefs>
</variantdefs>
<classes>
<class number="0" name="default" width="0" drill="0">
</class>
</classes>
<parts>
<part name="U$1" library="SparkFun-DigitalIC" deviceset="MBED_NXP_LPC1768" device=""/>
<part name="J1" library="adam_custom" deviceset="9DOF_SENSOR_STICK" device="" value="Sparkfun 9DoF Sensor Stick"/>
<part name="S1" library="SparkFun-Electromechanical" deviceset="SWITCH-MOMENTARY-2" device="PTH" value="Reset"/>
<part name="C1" library="SparkFun-Capacitors" deviceset="0.1UF-50V-20%(PTH)" device="KIT-EZ" value="0.1uF"/>
<part name="MS1" library="adafruit" deviceset="FEATHERWING" device=""/>
<part name="JP1" library="pinhead" deviceset="PINHD-1X3" device="/90" value="DHB-10"/>
<part name="CN1" library="adafruit" deviceset="DCBARREL" device="PTH"/>
<part name="U$2" library="adam_custom" deviceset="CC-BY-SA-DOCFIELD" device=""/>
<part name="SUPPLY1" library="supply2" deviceset="GND" device=""/>
<part name="SUPPLY2" library="supply2" deviceset="+5V" device=""/>
<part name="SUPPLY3" library="supply2" deviceset="GND" device=""/>
<part name="SUPPLY4" library="supply2" deviceset="+5V" device=""/>
<part name="SUPPLY6" library="supply2" deviceset="GND" device=""/>
<part name="SUPPLY5" library="supply2" deviceset="GND" device=""/>
<part name="SUPPLY7" library="supply2" deviceset="+5V" device=""/>
<part name="SUPPLY8" library="supply2" deviceset="GND" device=""/>
<part name="SUPPLY9" library="supply2" deviceset="+5V" device=""/>
<part name="JP2" library="pinhead" deviceset="PINHD-1X3" device="/90" value="9DoF Supply Select"/>
</parts>
<sheets>
<sheet>
<plain>
<text x="149.86" y="38.1" size="1.778" layer="95">Adafruit Feather Huzzah ESP8266</text>
</plain>
<instances>
<instance part="U$1" gate="G$1" x="73.66" y="66.04"/>
<instance part="J1" gate="G$1" x="137.16" y="22.86" smashed="yes" rot="R180">
<attribute name="VALUE" x="142.24" y="30.48" size="1.778" layer="96" rot="R270"/>
<attribute name="NAME" x="139.7" y="9.398" size="1.778" layer="95" rot="R180"/>
</instance>
<instance part="S1" gate="G$1" x="7.62" y="76.2" rot="R90"/>
<instance part="C1" gate="G$1" x="15.24" y="76.2"/>
<instance part="MS1" gate="G$1" x="152.4" y="91.44" rot="R270"/>
<instance part="JP1" gate="A" x="180.34" y="17.78"/>
<instance part="CN1" gate="G$1" x="10.16" y="93.98"/>
<instance part="U$2" gate="G$1" x="0" y="0"/>
<instance part="SUPPLY1" gate="GND" x="15.24" y="88.9"/>
<instance part="SUPPLY2" gate="+5V" x="15.24" y="99.06"/>
<instance part="SUPPLY3" gate="GND" x="25.4" y="86.36"/>
<instance part="SUPPLY4" gate="+5V" x="30.48" y="99.06"/>
<instance part="SUPPLY6" gate="GND" x="7.62" y="66.04"/>
<instance part="SUPPLY5" gate="GND" x="124.46" y="7.62"/>
<instance part="SUPPLY7" gate="+5V" x="116.84" y="38.1"/>
<instance part="SUPPLY8" gate="GND" x="142.24" y="76.2"/>
<instance part="SUPPLY9" gate="+5V" x="195.58" y="81.28"/>
<instance part="JP2" gate="A" x="137.16" y="35.56" smashed="yes">
<attribute name="VALUE" x="126.238" y="41.91" size="1.778" layer="96"/>
</instance>
</instances>
<busses>
</busses>
<nets>
<net name="GND" class="0">
<segment>
<pinref part="CN1" gate="G$1" pin="GND"/>
<pinref part="SUPPLY1" gate="GND" pin="GND"/>
<wire x1="12.7" y1="91.44" x2="15.24" y2="91.44" width="0.1524" layer="91"/>
</segment>
<segment>
<pinref part="SUPPLY3" gate="GND" pin="GND"/>
<pinref part="U$1" gate="G$1" pin="P$1"/>
<wire x1="25.4" y1="88.9" x2="35.56" y2="88.9" width="0.1524" layer="91"/>
</segment>
<segment>
<pinref part="S1" gate="G$1" pin="1"/>
<pinref part="SUPPLY6" gate="GND" pin="GND"/>
<wire x1="7.62" y1="68.58" x2="7.62" y2="71.12" width="0.1524" layer="91"/>
<pinref part="C1" gate="G$1" pin="2"/>
<wire x1="15.24" y1="73.66" x2="15.24" y2="68.58" width="0.1524" layer="91"/>
<wire x1="15.24" y1="68.58" x2="7.62" y2="68.58" width="0.1524" layer="91"/>
<junction x="7.62" y="68.58"/>
</segment>
<segment>
<pinref part="J1" gate="G$1" pin="3"/>
<pinref part="SUPPLY5" gate="GND" pin="GND"/>
<wire x1="127" y1="15.24" x2="124.46" y2="15.24" width="0.1524" layer="91"/>
<wire x1="124.46" y1="15.24" x2="124.46" y2="10.16" width="0.1524" layer="91"/>
</segment>
<segment>
<pinref part="MS1" gate="G$1" pin="GND"/>
<pinref part="SUPPLY8" gate="GND" pin="GND"/>
<wire x1="147.32" y1="78.74" x2="142.24" y2="78.74" width="0.1524" layer="91"/>
</segment>
</net>
<net name="+5V" class="0">
<segment>
<pinref part="CN1" gate="G$1" pin="PWR"/>
<pinref part="SUPPLY2" gate="+5V" pin="+5V"/>
<wire x1="12.7" y1="96.52" x2="15.24" y2="96.52" width="0.1524" layer="91"/>
</segment>
<segment>
<pinref part="SUPPLY4" gate="+5V" pin="+5V"/>
<pinref part="U$1" gate="G$1" pin="P$2"/>
<wire x1="30.48" y1="96.52" x2="30.48" y2="86.36" width="0.1524" layer="91"/>
<wire x1="30.48" y1="86.36" x2="35.56" y2="86.36" width="0.1524" layer="91"/>
</segment>
<segment>
<pinref part="MS1" gate="G$1" pin="VBAT"/>
<pinref part="SUPPLY9" gate="+5V" pin="+5V"/>
<wire x1="190.5" y1="76.2" x2="195.58" y2="76.2" width="0.1524" layer="91"/>
<wire x1="195.58" y1="76.2" x2="195.58" y2="78.74" width="0.1524" layer="91"/>
</segment>
<segment>
<pinref part="SUPPLY7" gate="+5V" pin="+5V"/>
<pinref part="JP2" gate="A" pin="3"/>
<wire x1="116.84" y1="35.56" x2="116.84" y2="33.02" width="0.1524" layer="91"/>
<wire x1="116.84" y1="33.02" x2="134.62" y2="33.02" width="0.1524" layer="91"/>
</segment>
</net>
<net name="N$1" class="0">
<segment>
<pinref part="C1" gate="G$1" pin="1"/>
<pinref part="U$1" gate="G$1" pin="P$4"/>
<wire x1="15.24" y1="81.28" x2="35.56" y2="81.28" width="0.1524" layer="91"/>
<pinref part="S1" gate="G$1" pin="2"/>
<wire x1="7.62" y1="81.28" x2="15.24" y2="81.28" width="0.1524" layer="91"/>
<junction x="15.24" y="81.28"/>
</segment>
</net>
<net name="9DOF_SDA" class="0">
<segment>
<pinref part="U$1" gate="G$1" pin="P$9"/>
<wire x1="35.56" y1="68.58" x2="33.02" y2="68.58" width="0.1524" layer="91"/>
<label x="20.32" y="68.58" size="1.778" layer="95"/>
</segment>
<segment>
<pinref part="J1" gate="G$1" pin="2"/>
<wire x1="127" y1="17.78" x2="119.38" y2="17.78" width="0.1524" layer="91"/>
<label x="106.68" y="17.78" size="1.778" layer="95"/>
</segment>
</net>
<net name="9DOF_SCL" class="0">
<segment>
<pinref part="U$1" gate="G$1" pin="P$10"/>
<wire x1="35.56" y1="66.04" x2="33.02" y2="66.04" width="0.1524" layer="91"/>
<label x="20.32" y="66.04" size="1.778" layer="95"/>
</segment>
<segment>
<pinref part="J1" gate="G$1" pin="1"/>
<wire x1="127" y1="20.32" x2="119.38" y2="20.32" width="0.1524" layer="91"/>
<label x="106.68" y="20.32" size="1.778" layer="95"/>
</segment>
</net>
<net name="ESP8266_RX" class="0">
<segment>
<pinref part="U$1" gate="G$1" pin="P$13"/>
<wire x1="35.56" y1="58.42" x2="33.02" y2="58.42" width="0.1524" layer="91"/>
<label x="17.78" y="58.42" size="1.778" layer="95"/>
</segment>
<segment>
<pinref part="MS1" gate="G$1" pin="GPIORX"/>
<wire x1="147.32" y1="53.34" x2="144.78" y2="53.34" width="0.1524" layer="91"/>
<label x="129.54" y="53.34" size="1.778" layer="95"/>
</segment>
</net>
<net name="ESP8266_TX" class="0">
<segment>
<pinref part="U$1" gate="G$1" pin="P$14"/>
<wire x1="35.56" y1="55.88" x2="33.02" y2="55.88" width="0.1524" layer="91"/>
<label x="17.78" y="55.88" size="1.778" layer="95"/>
</segment>
<segment>
<pinref part="MS1" gate="G$1" pin="GPIOTX"/>
<wire x1="147.32" y1="50.8" x2="144.78" y2="50.8" width="0.1524" layer="91"/>
<label x="129.54" y="50.8" size="1.778" layer="95"/>
</segment>
</net>
<net name="DHB-10_RX" class="0">
<segment>
<pinref part="U$1" gate="G$1" pin="P$28"/>
<wire x1="111.76" y1="58.42" x2="114.3" y2="58.42" width="0.1524" layer="91"/>
<label x="114.3" y="58.42" size="1.778" layer="95"/>
</segment>
<segment>
<pinref part="JP1" gate="A" pin="3"/>
<wire x1="177.8" y1="15.24" x2="170.18" y2="15.24" width="0.1524" layer="91"/>
<label x="157.48" y="15.24" size="1.778" layer="95"/>
</segment>
</net>
<net name="DHB-10_TX" class="0">
<segment>
<pinref part="U$1" gate="G$1" pin="P$27"/>
<wire x1="111.76" y1="55.88" x2="114.3" y2="55.88" width="0.1524" layer="91"/>
<label x="114.3" y="55.88" size="1.778" layer="95"/>
</segment>
<segment>
<pinref part="JP1" gate="A" pin="2"/>
<wire x1="177.8" y1="17.78" x2="170.18" y2="17.78" width="0.1524" layer="91"/>
<label x="157.48" y="17.78" size="1.778" layer="95"/>
</segment>
</net>
<net name="N$20" class="0">
<segment>
<pinref part="JP1" gate="A" pin="1"/>
<wire x1="177.8" y1="20.32" x2="170.18" y2="20.32" width="0.1524" layer="91"/>
</segment>
</net>
<net name="N$2" class="0">
<segment>
<pinref part="J1" gate="G$1" pin="4"/>
<wire x1="127" y1="12.7" x2="121.92" y2="12.7" width="0.1524" layer="91"/>
<pinref part="JP2" gate="A" pin="2"/>
<wire x1="134.62" y1="35.56" x2="121.92" y2="35.56" width="0.1524" layer="91"/>
<wire x1="121.92" y1="35.56" x2="121.92" y2="12.7" width="0.1524" layer="91"/>
</segment>
</net>
<net name="N$3" class="0">
<segment>
<pinref part="JP2" gate="A" pin="1"/>
<wire x1="134.62" y1="38.1" x2="124.46" y2="38.1" width="0.1524" layer="91"/>
<wire x1="124.46" y1="38.1" x2="124.46" y2="86.36" width="0.1524" layer="91"/>
<pinref part="U$1" gate="G$1" pin="P$39"/>
<wire x1="124.46" y1="86.36" x2="111.76" y2="86.36" width="0.1524" layer="91"/>
</segment>
</net>
</nets>
</sheet>
</sheets>
</schematic>
</drawing>
</eagle>
